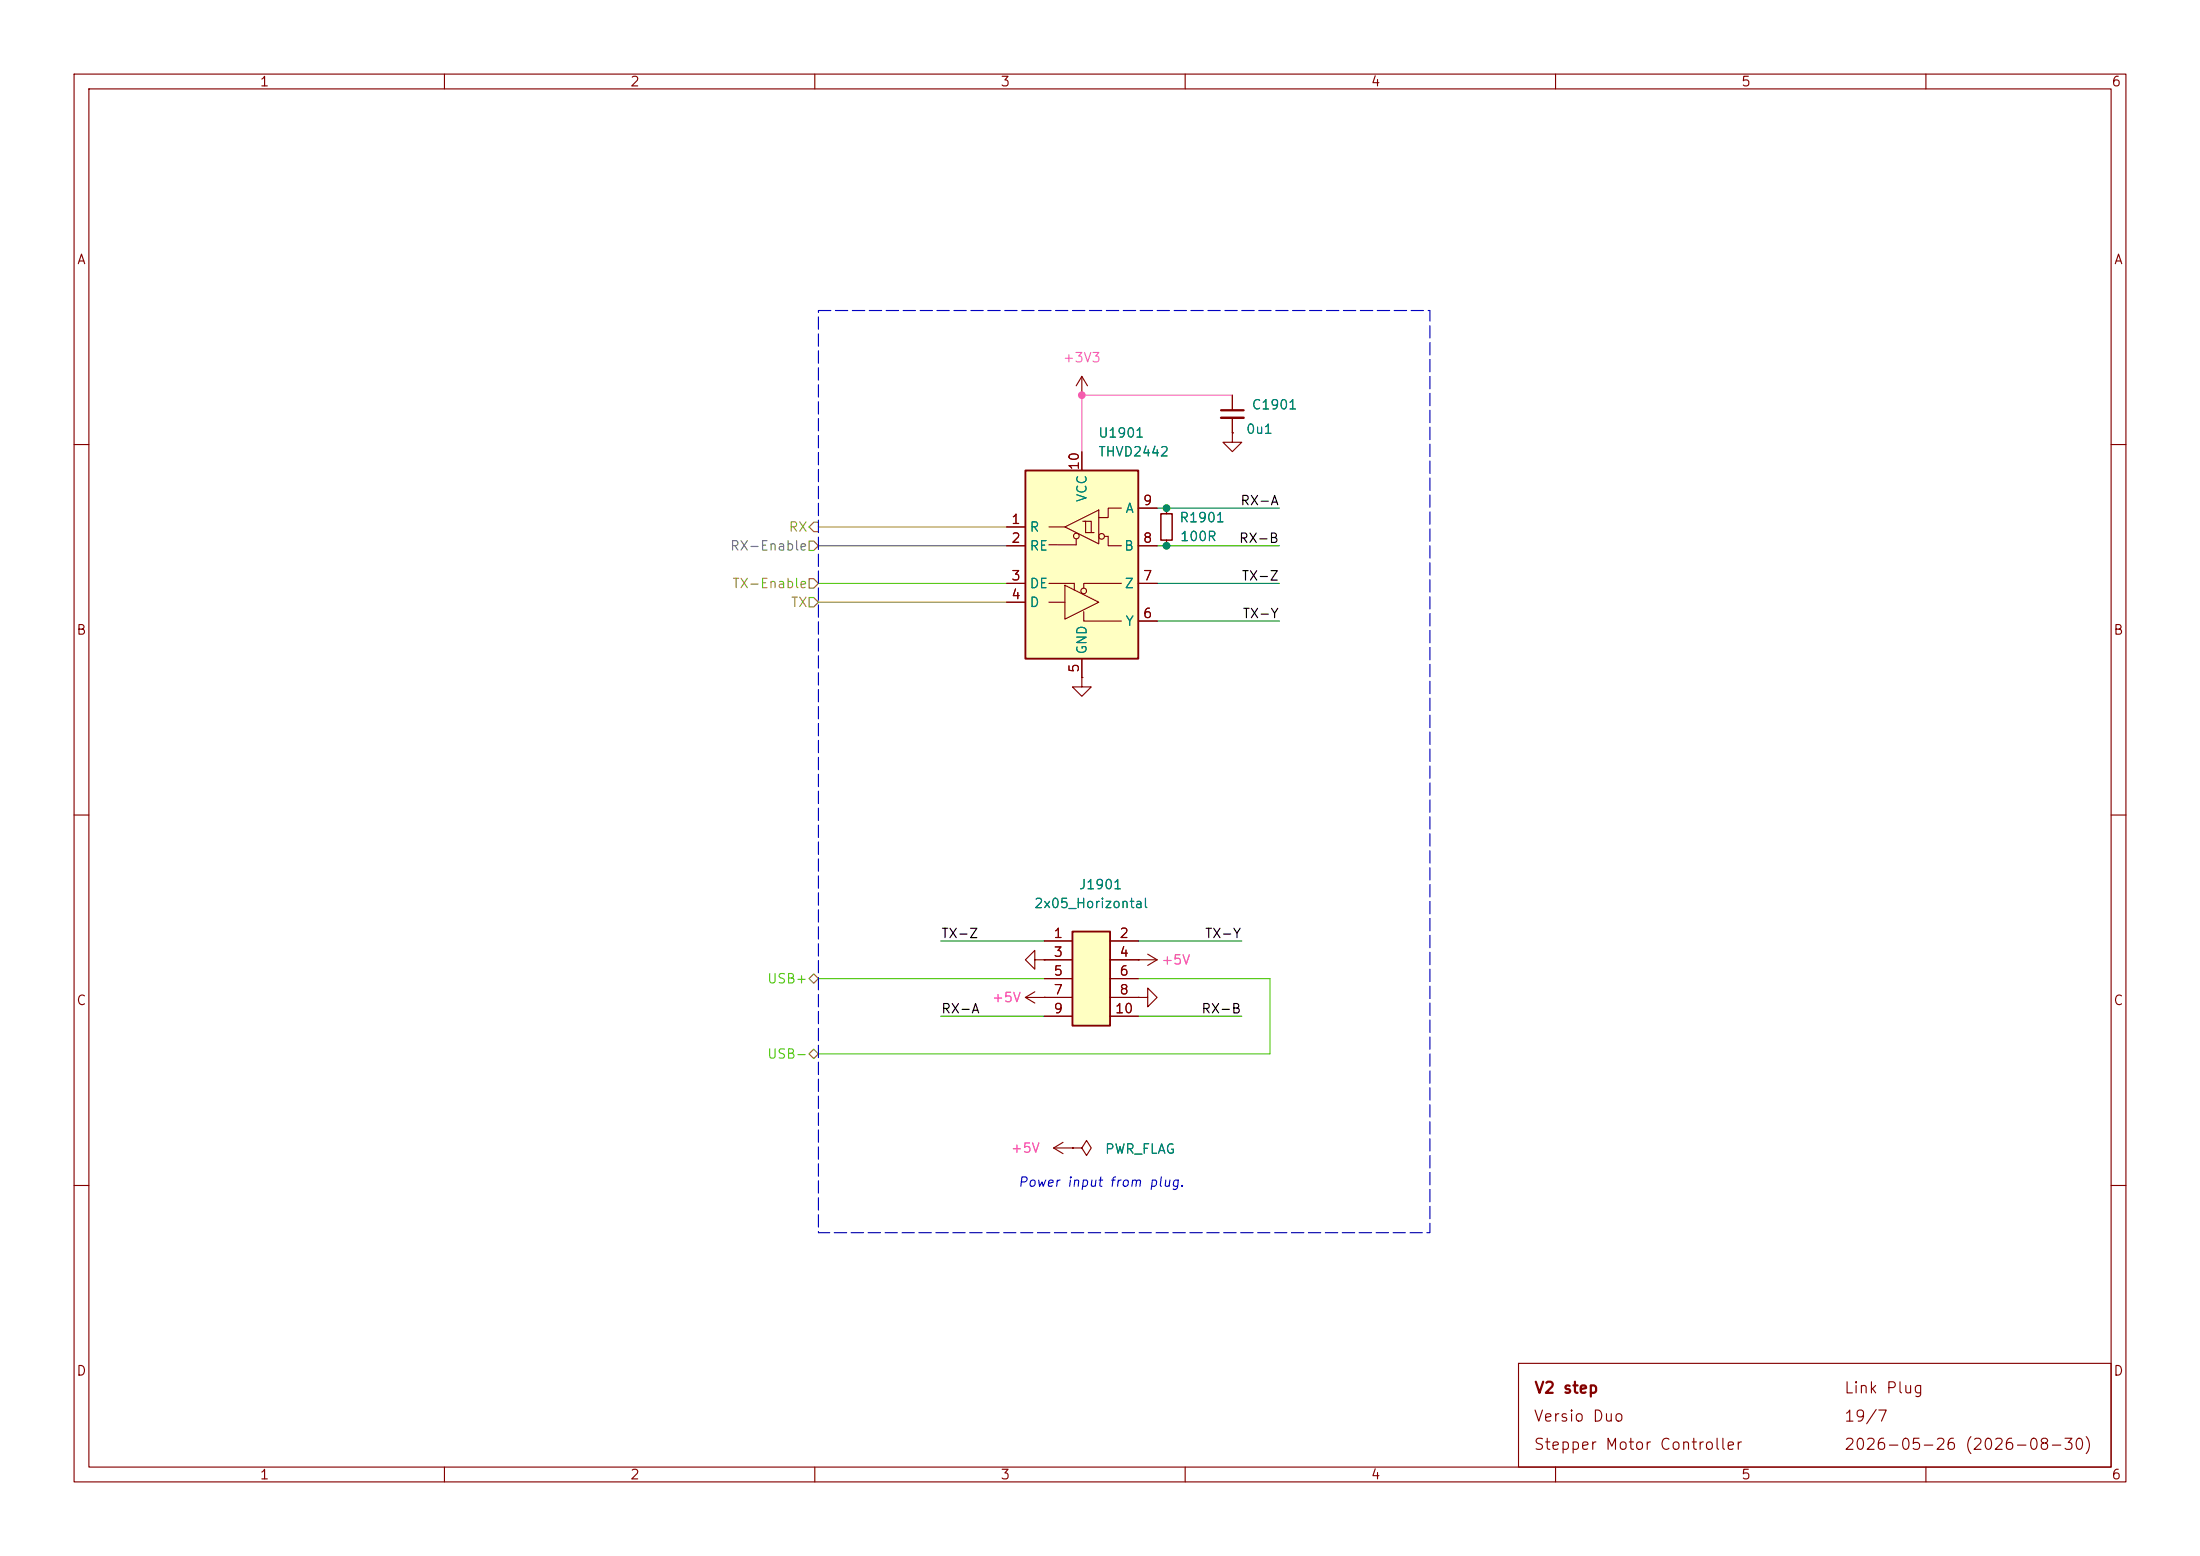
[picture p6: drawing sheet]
(kicad_sch
 (version 20260306)
 (generator "eeschema")
 (generator_version "10.0")
 (paper "A4")
 (title_block
  (title "V2 step")
  (date "2026-08-30")
  (rev "2026-05-26")
  (company "Versio Duo")
  (comment 1 "Stepper Motor Controller"))
 (lib_symbols
  (symbol "V2_Capacitor:1608_0u1"
   (pin_numbers (hide yes))
   (pin_names
    (offset 0.254) (hide yes)) (exclude_from_sim no) (in_bom yes) (on_board yes)
   (in_pos_files yes)
   (duplicate_pin_numbers_are_jumpers no)
   (property "Reference" "C" (at 2.54 1.27 0) (show_name no) (do_not_autoplace no) (effects (font (size 1.27 1.27)) (justify left)))
   (property "Value" "0u1" (at 2.54 -1.27 0) (show_name no) (do_not_autoplace no) (effects (font (size 1.27 1.27)) (justify left)))
   (property "Footprint" "V2_Capacitor_SMD:C_1608" (at 0 -17.78 0) (show_name no) (do_not_autoplace no) (hide yes) (effects (font (size 1.27 1.27))))
   (property "Datasheet" "" (at 0 0 0) (show_name no) (do_not_autoplace no) (hide yes) (effects (font (size 1.27 1.27))))
   (property "Description" "" (at 0 -13.462 0) (show_name no) (do_not_autoplace no) (hide yes) (effects (font (size 1.27 1.27))))
   (property "Mouser" "810-CGA3E2X7R1H104MA" (at 0 -20.32 0) (show_name yes) (do_not_autoplace no) (hide yes) (effects (font (size 1.27 1.27))))
   (property "Id" "Capacitor:${SYMBOL_NAME}" (at 0 -15.24 0) (show_name yes) (do_not_autoplace no) (hide yes) (effects (font (size 1.27 1.27))))
   (property "Manufacturer" "TDK" (at 0 -15.24 0) (show_name yes) (do_not_autoplace no) (hide yes) (effects (font (size 1.27 1.27))))
   (property "Product" "CGA3E2X7R1H104M080AA" (at 0 -17.78 0) (show_name yes) (do_not_autoplace no) (hide yes) (effects (font (size 1.27 1.27))))
   (property "Rating" "50V" (at 0 -22.86 0) (show_name yes) (do_not_autoplace no) (hide yes) (effects (font (size 1.27 1.27))))
   (symbol "1608_0u1_0_1"
    (polyline (pts (xy -1.524 0.508) (xy 1.524 0.508)) (stroke (width 0.3048) (type default)) (fill (type none)))
    (polyline (pts (xy -1.524 -0.508) (xy 1.524 -0.508)) (stroke (width 0.3302) (type default)) (fill (type none))))
   (symbol "1608_0u1_1_1"
    (pin passive line (at 0 2.54 270) (length 2.032) (name "" (effects (font (size 1.27 1.27)))) (number "1" (effects (font (size 1.27 1.27)))))
    (pin passive line (at 0 -2.54 90) (length 2.032) (name "" (effects (font (size 1.27 1.27)))) (number "2" (effects (font (size 1.27 1.27))))))
   (embedded_fonts no))
  (symbol "V2_Connector_Header_1.27mm:2x05_Horizontal"
   (pin_names (hide yes)) (exclude_from_sim no) (in_bom yes) (on_board yes)
   (in_pos_files yes)
   (duplicate_pin_numbers_are_jumpers no)
   (property "Reference" "J" (at 0 12.7 0) (show_name no) (do_not_autoplace no) (effects (font (size 1.27 1.27))))
   (property "Value" "2x05_Horizontal" (at 1.27 10.16 0) (show_name no) (do_not_autoplace no) (effects (font (size 1.27 1.27))))
   (property "Footprint" "V2_Connector_Header_1.27mm:PinHeader_2x05_P1.27mm_Horizontal" (at 0 -17.78 0) (show_name no) (do_not_autoplace no) (hide yes) (effects (font (size 1.27 1.27))))
   (property "Datasheet" "" (at -1.27 0 0) (show_name no) (do_not_autoplace no) (hide yes) (effects (font (size 1.27 1.27))))
   (property "Description" "Amphenol – Minitek127" (at 0 -20.32 0) (show_name no) (do_not_autoplace no) (hide yes) (effects (font (size 1.27 1.27))))
   (property "Mouser" "649-200211120001T4LF" (at 0 -27.94 0) (show_name yes) (do_not_autoplace no) (hide yes) (effects (font (size 1.27 1.27))))
   (property "Manufacturer" "Amphenol FCI" (at 0 -22.86 0) (show_name yes) (do_not_autoplace no) (hide yes) (effects (font (size 1.27 1.27))))
   (property "Product" "20021112-00010T4LF" (at 0 -25.4 0) (show_name yes) (do_not_autoplace no) (hide yes) (effects (font (size 1.27 1.27))))
   (property "Id" "Header:${SYMBOL_NAME}" (at 0 -15.24 0) (show_name yes) (do_not_autoplace no) (hide yes) (effects (font (size 1.27 1.27))))
   (property "Rating" "1A" (at 0 -30.48 0) (show_name yes) (do_not_autoplace no) (hide yes) (effects (font (size 1.27 1.27))))
   (symbol "2x05_Horizontal_1_1"
    (rectangle (start -2.54 6.35) (end 2.54 -6.35) (stroke (width 0.254) (type default)) (fill (type background)))
    (pin passive line (at -6.35 5.08 0) (length 3.81) (name "Pin_1" (effects (font (size 1.27 1.27)))) (number "1" (effects (font (size 1.27 1.27)))))
    (pin passive line (at 6.35 5.08 180) (length 3.81) (name "Pin_2" (effects (font (size 1.27 1.27)))) (number "2" (effects (font (size 1.27 1.27)))))
    (pin passive line (at -6.35 2.54 0) (length 3.81) (name "Pin_3" (effects (font (size 1.27 1.27)))) (number "3" (effects (font (size 1.27 1.27)))))
    (pin passive line (at 6.35 2.54 180) (length 3.81) (name "Pin_4" (effects (font (size 1.27 1.27)))) (number "4" (effects (font (size 1.27 1.27)))))
    (pin passive line (at -6.35 0 0) (length 3.81) (name "Pin_5" (effects (font (size 1.27 1.27)))) (number "5" (effects (font (size 1.27 1.27)))))
    (pin passive line (at 6.35 0 180) (length 3.81) (name "Pin_6" (effects (font (size 1.27 1.27)))) (number "6" (effects (font (size 1.27 1.27)))))
    (pin passive line (at -6.35 -2.54 0) (length 3.81) (name "Pin_7" (effects (font (size 1.27 1.27)))) (number "7" (effects (font (size 1.27 1.27)))))
    (pin passive line (at 6.35 -2.54 180) (length 3.81) (name "Pin_8" (effects (font (size 1.27 1.27)))) (number "8" (effects (font (size 1.27 1.27)))))
    (pin passive line (at -6.35 -5.08 0) (length 3.81) (name "Pin_9" (effects (font (size 1.27 1.27)))) (number "9" (effects (font (size 1.27 1.27)))))
    (pin passive line (at 6.35 -5.08 180) (length 3.81) (name "Pin_10" (effects (font (size 1.27 1.27)))) (number "10" (effects (font (size 1.27 1.27))))))
   (embedded_fonts no))
  (symbol "V2_Interface_RS485:THVD2442" (exclude_from_sim no) (in_bom yes) (on_board yes)
   (in_pos_files yes)
   (duplicate_pin_numbers_are_jumpers no)
   (property "Reference" "U" (at 2.54 17.78 0) (show_name no) (do_not_autoplace no) (effects (font (size 1.27 1.27)) (justify left)))
   (property "Value" "THVD2442" (at 2.54 15.24 0) (show_name no) (do_not_autoplace no) (effects (font (size 1.27 1.27)) (justify left)))
   (property "Footprint" "V2_Package_SON:VSON-10-4-1EP_3x3mm_P0.5mm_EP1.65x2.4mm_ThermalVias" (at 0 -43.18 0) (show_name no) (do_not_autoplace no) (hide yes) (effects (font (size 1.27 1.27))))
   (property "Datasheet" "" (at 0 -22.86 0) (show_name no) (do_not_autoplace no) (hide yes) (effects (font (size 1.27 1.27))))
   (property "Description" "" (at 0 0 0) (show_name no) (do_not_autoplace no) (hide yes) (effects (font (size 1.27 1.27))))
   (property "Mouser" "595-THVD2442DRCR" (at 0 -36.83 0) (show_name yes) (do_not_autoplace no) (hide yes) (effects (font (size 1.27 1.27))))
   (property "Product" "THVD2442DRCR " (at 0 -34.29 0) (show_name yes) (do_not_autoplace no) (hide yes) (effects (font (size 1.27 1.27))))
   (property "Manufacturer" "Texas Instruments" (at 0 -29.21 0) (show_name yes) (do_not_autoplace no) (hide yes) (effects (font (size 1.27 1.27))))
   (property "Id" "RS485:${SYMBOL_NAME}" (at 0 -31.75 0) (show_name yes) (do_not_autoplace no) (hide yes) (effects (font (size 1.27 1.27))))
   (property "Rating" "20Mbps" (at 1.27 -39.37 0) (show_name yes) (do_not_autoplace no) (hide yes) (effects (font (size 1.27 1.27))))
   (symbol "THVD2442_0_1"
    (rectangle (start -7.62 12.7) (end 7.62 -12.7) (stroke (width 0.254) (type default)) (fill (type background)))
    (polyline (pts (xy -4.445 -5.08) (xy -2.286 -5.08)) (stroke (width 0) (type default)) (fill (type none)))
    (polyline (pts (xy -2.286 5.08) (xy -4.4335 5.08)) (stroke (width 0) (type default)) (fill (type none)))
    (polyline (pts (xy -2.286 -2.794) (xy -2.286 -7.366) (xy 2.286 -5.08) (xy -2.286 -2.794)) (stroke (width 0) (type default)) (fill (type none)))
    (polyline (pts (xy -1.016 -3.429) (xy -1.016 -2.54) (xy -4.445 -2.54)) (stroke (width 0) (type default)) (fill (type none)))
    (polyline (pts (xy -0.762 3.429) (xy -0.762 2.667)) (stroke (width 0) (type default)) (fill (type none)))
    (polyline (pts (xy -0.762 2.667) (xy -4.4468 2.6741)) (stroke (width 0) (type default)) (fill (type none)))
    (circle (center -0.7445 3.8547) (radius 0.381) (stroke (width 0) (type default)) (fill (type none)))
    (circle (center 0.254 -3.556) (radius 0.381) (stroke (width 0) (type default)) (fill (type none)))
    (polyline (pts (xy 1.27 4.318) (xy 1.27 5.842) (xy 0.381 5.842)) (stroke (width 0) (type default)) (fill (type none)))
    (polyline (pts (xy 1.651 4.318) (xy 0.635 4.318) (xy 0.508 4.318) (xy 0.508 5.842) (xy 0.127 5.842)) (stroke (width 0) (type default)) (fill (type none)))
    (polyline (pts (xy 2.286 7.366) (xy 2.286 2.794) (xy -2.286 5.08) (xy 2.286 7.366)) (stroke (width 0) (type default)) (fill (type none)))
    (polyline (pts (xy 2.286 6.35) (xy 3.556 6.35) (xy 3.556 7.62) (xy 5.334 7.62)) (stroke (width 0) (type default)) (fill (type none)))
    (circle (center 2.667 3.81) (radius 0.381) (stroke (width 0) (type default)) (fill (type none)))
    (polyline (pts (xy 3.048 3.81) (xy 3.556 3.81) (xy 3.556 2.54) (xy 5.334 2.54)) (stroke (width 0) (type default)) (fill (type none)))
    (polyline (pts (xy 5.334 -2.54) (xy 0.254 -2.54) (xy 0.254 -3.175)) (stroke (width 0) (type default)) (fill (type none)))
    (polyline (pts (xy 5.334 -7.62) (xy 0.254 -7.62) (xy 0.254 -6.35)) (stroke (width 0) (type default)) (fill (type none))))
   (symbol "THVD2442_1_1"
    (pin output line (at -10.16 5.08 0) (length 2.54) (name "R" (effects (font (size 1.27 1.27)))) (number "1" (effects (font (size 1.27 1.27)))))
    (pin input line (at -10.16 2.54 0) (length 2.54) (name "RE" (effects (font (size 1.27 1.27)))) (number "2" (effects (font (size 1.27 1.27)))))
    (pin input line (at -10.16 -2.54 0) (length 2.54) (name "DE" (effects (font (size 1.27 1.27)))) (number "3" (effects (font (size 1.27 1.27)))))
    (pin input line (at -10.16 -5.08 0) (length 2.54) (name "D" (effects (font (size 1.27 1.27)))) (number "4" (effects (font (size 1.27 1.27)))))
    (pin power_in line (at 0 -15.24 90) (length 2.54) (name "GND" (effects (font (size 1.27 1.27)))) (number "5" (effects (font (size 1.27 1.27)))))
    (pin output line (at 10.16 -7.62 180) (length 2.54) (name "Y" (effects (font (size 1.27 1.27)))) (number "6" (effects (font (size 1.27 1.27)))))
    (pin output line (at 10.16 -2.54 180) (length 2.54) (name "Z" (effects (font (size 1.27 1.27)))) (number "7" (effects (font (size 1.27 1.27)))))
    (pin input line (at 10.16 2.54 180) (length 2.54) (name "B" (effects (font (size 1.27 1.27)))) (number "8" (effects (font (size 1.27 1.27)))))
    (pin input line (at 10.16 7.62 180) (length 2.54) (name "A" (effects (font (size 1.27 1.27)))) (number "9" (effects (font (size 1.27 1.27)))))
    (pin power_in line (at 0 15.24 270) (length 2.54) (name "VCC" (effects (font (size 1.27 1.27)))) (number "10" (effects (font (size 1.27 1.27)))))
    (pin passive line (at 0 -15.24 90) (length 2.54) (hide yes) (name "GND" (effects (font (size 1.27 1.27)))) (number "11" (effects (font (size 1.27 1.27))))))
   (embedded_fonts no))
  (symbol "V2_Resistor:1608_100R"
   (pin_numbers (hide yes))
   (pin_names
    (offset 0.254) (hide yes)) (exclude_from_sim no) (in_bom yes) (on_board yes)
   (in_pos_files yes)
   (duplicate_pin_numbers_are_jumpers no)
   (property "Reference" "R" (at 1.27 1.27 0) (show_name no) (do_not_autoplace no) (effects (font (size 1.27 1.27)) (justify left)))
   (property "Value" "100R" (at 1.27 -1.27 0) (show_name no) (do_not_autoplace no) (effects (font (size 1.27 1.27)) (justify left)))
   (property "Footprint" "V2_Resistor_SMD:R_1608" (at 0 -16.51 0) (show_name no) (do_not_autoplace no) (hide yes) (effects (font (size 1.27 1.27))))
   (property "Datasheet" "" (at 0 0 0) (show_name no) (do_not_autoplace no) (hide yes) (effects (font (size 1.27 1.27))))
   (property "Description" "" (at 0 -12.192 0) (show_name no) (do_not_autoplace no) (hide yes) (effects (font (size 1.27 1.27))))
   (property "Mouser" "71-CRCW0603100RFKEAH" (at 0 -25.4 0) (show_name yes) (do_not_autoplace no) (hide yes) (effects (font (size 1.27 1.27))))
   (property "Id" "Resistor:${SYMBOL_NAME}" (at 0 -13.97 0) (show_name yes) (do_not_autoplace no) (hide yes) (effects (font (size 1.27 1.27))))
   (property "Rating" "330mW" (at 0 -22.86 0) (show_name yes) (do_not_autoplace no) (hide yes) (effects (font (size 1.27 1.27))))
   (property "Manufacturer" "Vishay" (at 0 -17.78 0) (show_name yes) (do_not_autoplace no) (hide yes) (effects (font (size 1.27 1.27))))
   (property "Product" "CRCW0603100RFKEAHP" (at 0 -20.32 0) (show_name yes) (do_not_autoplace no) (hide yes) (effects (font (size 1.27 1.27))))
   (symbol "1608_100R_0_1"
    (rectangle (start -0.762 1.778) (end 0.762 -1.778) (stroke (width 0.2032) (type default)) (fill (type none))))
   (symbol "1608_100R_1_1"
    (pin passive line (at 0 2.54 270) (length 0.762) (name "" (effects (font (size 1.27 1.27)))) (number "1" (effects (font (size 1.27 1.27)))))
    (pin passive line (at 0 -2.54 90) (length 0.762) (name "" (effects (font (size 1.27 1.27)))) (number "2" (effects (font (size 1.27 1.27))))))
   (embedded_fonts no))
  (symbol "V2_power:+3V3"
   (power global)
   (pin_numbers (hide yes))
   (pin_names
    (offset 0) (hide yes)) (exclude_from_sim no) (in_bom yes) (on_board yes)
   (in_pos_files yes)
   (duplicate_pin_numbers_are_jumpers no)
   (property "Reference" "#PWR" (at 0 -12.7 0) (show_name no) (do_not_autoplace no) (hide yes) (effects (font (size 1.27 1.27))))
   (property "Value" "+3V3" (at 0 5.08 0) (show_name no) (do_not_autoplace no) (effects (font (size 1.27 1.27) (color 255 92 187 1))))
   (property "Footprint" "" (at 0 0 0) (show_name no) (do_not_autoplace no) (hide yes) (effects (font (size 1.27 1.27))))
   (property "Datasheet" "" (at 0 0 0) (show_name no) (do_not_autoplace no) (hide yes) (effects (font (size 1.27 1.27))))
   (property "Description" "" (at 0 -14.986 0) (show_name no) (do_not_autoplace no) (hide yes) (effects (font (size 1.27 1.27))))
   (symbol "+3V3_0_1"
    (polyline (pts (xy -0.762 1.27) (xy 0 2.54)) (stroke (width 0) (type default)) (fill (type none)))
    (polyline (pts (xy 0 2.54) (xy 0.762 1.27)) (stroke (width 0) (type default)) (fill (type none)))
    (polyline (pts (xy 0 0) (xy 0 2.54)) (stroke (width 0) (type default)) (fill (type none))))
   (symbol "+3V3_1_1"
    (pin power_in line (at 0 0 90) (length 0) (name "" (effects (font (size 1.27 1.27)))) (number "1" (effects (font (size 1.27 1.27))))))
   (embedded_fonts no))
  (symbol "V2_power:+5V"
   (power global)
   (pin_numbers (hide yes))
   (pin_names
    (offset 0) (hide yes)) (exclude_from_sim no) (in_bom yes) (on_board yes)
   (in_pos_files yes)
   (duplicate_pin_numbers_are_jumpers no)
   (property "Reference" "#PWR" (at 0 -11.43 0) (show_name no) (do_not_autoplace no) (hide yes) (effects (font (size 1.27 1.27))))
   (property "Value" "+5V" (at 0 5.08 0) (show_name no) (do_not_autoplace no) (effects (font (size 1.27 1.27) (color 255 92 187 1))))
   (property "Footprint" "" (at 0 0 0) (show_name no) (do_not_autoplace no) (hide yes) (effects (font (size 1.27 1.27))))
   (property "Datasheet" "" (at 0 0 0) (show_name no) (do_not_autoplace no) (hide yes) (effects (font (size 1.27 1.27))))
   (property "Description" "" (at 0 -14.478 0) (show_name no) (do_not_autoplace no) (hide yes) (effects (font (size 1.27 1.27))))
   (symbol "+5V_0_1"
    (polyline (pts (xy -0.762 1.27) (xy 0 2.54)) (stroke (width 0) (type default)) (fill (type none)))
    (polyline (pts (xy 0 2.54) (xy 0.762 1.27)) (stroke (width 0) (type default)) (fill (type none)))
    (polyline (pts (xy 0 0) (xy 0 2.54)) (stroke (width 0) (type default)) (fill (type none))))
   (symbol "+5V_1_1"
    (pin power_in line (at 0 0 90) (length 0) (name "" (effects (font (size 1.27 1.27)))) (number "1" (effects (font (size 1.27 1.27))))))
   (embedded_fonts no))
  (symbol "V2_power:GND"
   (power global)
   (pin_numbers (hide yes))
   (pin_names
    (offset 0) (hide yes)) (exclude_from_sim no) (in_bom yes) (on_board yes)
   (in_pos_files yes)
   (duplicate_pin_numbers_are_jumpers no)
   (property "Reference" "#PWR" (at 0 -7.62 0) (show_name no) (do_not_autoplace no) (hide yes) (effects (font (size 1.27 1.27))))
   (property "Value" "GND" (at 0 -5.08 0) (show_name no) (do_not_autoplace no) (hide yes) (effects (font (size 1.27 1.27))))
   (property "Footprint" "" (at 0 0 0) (show_name no) (do_not_autoplace no) (hide yes) (effects (font (size 1.27 1.27))))
   (property "Datasheet" "" (at 0 0 0) (show_name no) (do_not_autoplace no) (hide yes) (effects (font (size 1.27 1.27))))
   (property "Description" "" (at 0 -12.7 0) (show_name no) (do_not_autoplace no) (hide yes) (effects (font (size 1.27 1.27))))
   (symbol "GND_0_1"
    (polyline (pts (xy 0 0) (xy 0 -1.27) (xy 1.27 -1.27) (xy 0 -2.54) (xy -1.27 -1.27) (xy 0 -1.27)) (stroke (width 0) (type default)) (fill (type none))))
   (symbol "GND_1_1"
    (pin power_in line (at 0 0 270) (length 0) (name "" (effects (font (size 1.27 1.27)))) (number "1" (effects (font (size 1.27 1.27))))))
   (embedded_fonts no))
  (symbol "V2_power:PWR_FLAG"
   (power global)
   (pin_numbers (hide yes))
   (pin_names
    (offset 0) (hide yes)) (exclude_from_sim no) (in_bom yes) (on_board yes)
   (in_pos_files yes)
   (duplicate_pin_numbers_are_jumpers no)
   (property "Reference" "#FLG" (at 0 -7.62 0) (show_name no) (do_not_autoplace no) (hide yes) (effects (font (size 1.27 1.27))))
   (property "Value" "PWR_FLAG" (at -8.89 0 0) (show_name no) (do_not_autoplace no) (effects (font (size 1.27 1.27))))
   (property "Footprint" "" (at 0 0 0) (show_name no) (do_not_autoplace no) (hide yes) (effects (font (size 1.27 1.27))))
   (property "Datasheet" "" (at 0 0 0) (show_name no) (do_not_autoplace no) (hide yes) (effects (font (size 1.27 1.27))))
   (property "Description" "Special symbol for telling ERC where power comes from" (at 0 -10.922 0) (show_name no) (do_not_autoplace no) (hide yes) (effects (font (size 1.27 1.27))))
   (symbol "PWR_FLAG_0_0"
    (pin power_out line (at 0 0 180) (length 0) (name "" (effects (font (size 1.27 1.27)))) (number "1" (effects (font (size 1.27 1.27))))))
   (symbol "PWR_FLAG_0_1"
    (polyline (pts (xy 0 0) (xy -1.27 0) (xy -1.905 -1.016) (xy -2.54 0) (xy -1.905 1.016) (xy -1.27 0)) (stroke (width 0) (type default)) (fill (type none))))
   (embedded_fonts no)))
 (rectangle
  (start 110.49 41.91)
  (end 193.04 166.37)
  (stroke (width 0) (type dash))
  (fill (type none)))
 (text "Power input from plug."
  (exclude_from_sim no)
  (at 137.414 160.528 0)
  (effects (font (size 1.27 1.27)
    (italic yes)) (justify left bottom)))
 (junction
  (at 146.05 53.34)
  (diameter 0)
  (color 0 0 0 0))
 (junction
  (at 157.48 68.58)
  (diameter 0)
  (color 0 0 0 0))
 (junction
  (at 157.48 73.66)
  (diameter 0)
  (color 0 0 0 0))
 (wire
  (pts (xy 171.45 142.24) (xy 110.49 142.24))
  (stroke (width 0) (type default)))
 (wire
  (pts (xy 156.21 78.74) (xy 172.72 78.74))
  (stroke (width 0) (type default)))
 (wire
  (pts (xy 156.21 83.82) (xy 172.72 83.82))
  (stroke (width 0) (type default)))
 (wire
  (pts (xy 110.49 132.08) (xy 140.97 132.08))
  (stroke (width 0) (type default)))
 (wire
  (pts (xy 156.21 73.66) (xy 157.48 73.66))
  (stroke (width 0) (type default)))
 (wire
  (pts (xy 140.97 127) (xy 127 127))
  (stroke (width 0) (type default)))
 (wire
  (pts (xy 156.21 68.58) (xy 157.48 68.58))
  (stroke (width 0) (type default)))
 (wire
  (pts (xy 146.05 53.34) (xy 146.05 60.96))
  (stroke (width 0) (type default)))
 (wire
  (pts (xy 140.97 137.16) (xy 127 137.16))
  (stroke (width 0) (type default)))
 (wire
  (pts (xy 157.48 68.58) (xy 172.72 68.58))
  (stroke (width 0) (type default)))
 (wire
  (pts (xy 153.67 132.08) (xy 171.45 132.08))
  (stroke (width 0) (type default)))
 (wire
  (pts (xy 110.49 81.28) (xy 135.89 81.28))
  (stroke (width 0) (type default)))
 (wire
  (pts (xy 153.67 137.16) (xy 167.64 137.16))
  (stroke (width 0) (type default)))
 (wire
  (pts (xy 146.05 53.34) (xy 166.37 53.34))
  (stroke (width 0) (type default)))
 (wire
  (pts (xy 110.49 78.74) (xy 135.89 78.74))
  (stroke (width 0) (type default)))
 (wire
  (pts (xy 110.49 73.66) (xy 135.89 73.66))
  (stroke (width 0) (type default)))
 (wire
  (pts (xy 157.48 73.66) (xy 172.72 73.66))
  (stroke (width 0) (type default)))
 (wire
  (pts (xy 153.67 127) (xy 167.64 127))
  (stroke (width 0) (type default)))
 (wire
  (pts (xy 171.45 132.08) (xy 171.45 142.24))
  (stroke (width 0) (type default)))
 (wire
  (pts (xy 110.49 71.12) (xy 135.89 71.12))
  (stroke (width 0) (type default)))
 (label "RX-B"
  (at 172.72 73.66 180)
  (effects (font (size 1.27 1.27)) (justify right bottom)))
 (label "RX-A"
  (at 172.72 68.58 180)
  (effects (font (size 1.27 1.27)) (justify right bottom)))
 (label "TX-Y"
  (at 167.64 127 180)
  (effects (font (size 1.27 1.27)) (justify right bottom)))
 (label "TX-Z"
  (at 127 127 0)
  (effects (font (size 1.27 1.27)) (justify left bottom)))
 (label "TX-Z"
  (at 172.72 78.74 180)
  (effects (font (size 1.27 1.27)) (justify right bottom)))
 (label "RX-B"
  (at 167.64 137.16 180)
  (effects (font (size 1.27 1.27)) (justify right bottom)))
 (label "TX-Y"
  (at 172.72 83.82 180)
  (effects (font (size 1.27 1.27)) (justify right bottom)))
 (label "RX-A"
  (at 127 137.16 0)
  (effects (font (size 1.27 1.27)) (justify left bottom)))
 (hierarchical_label "USB+"
  (shape bidirectional)
  (at 110.49 132.08 180)
  (effects (font (size 1.27 1.27)) (justify right)))
 (hierarchical_label "TX-Enable"
  (shape input)
  (at 110.49 78.74 180)
  (effects (font (size 1.27 1.27)) (justify right)))
 (hierarchical_label "USB-"
  (shape bidirectional)
  (at 110.49 142.24 180)
  (effects (font (size 1.27 1.27)) (justify right)))
 (hierarchical_label "RX"
  (shape output)
  (at 110.49 71.12 180)
  (effects (font (size 1.27 1.27)) (justify right)))
 (hierarchical_label "TX"
  (shape input)
  (at 110.49 81.28 180)
  (effects (font (size 1.27 1.27)) (justify right)))
 (hierarchical_label "RX-Enable"
  (shape input)
  (at 110.49 73.66 180)
  (effects (font (size 1.27 1.27)) (justify right)))
 (symbol
  (lib_id "V2_power:GND")
  (at 166.37 58.42 0)
  (unit 1)
  (body_style 1)
  (exclude_from_sim no)
  (in_bom yes)
  (on_board yes)
  (in_pos_files yes)
  (dnp no)
  (property "Reference" "#PWR01908" (at 166.37 64.77 0) (hide yes) (show_name no) (do_not_autoplace no) (effects (font (size 1.27 1.27))))
  (property "Value" "GND" (at 166.37 63.5 0) (hide yes) (show_name no) (do_not_autoplace no) (effects (font (size 1.27 1.27))))
  (property "Footprint" "" (at 166.37 58.42 0) (hide yes) (show_name no) (do_not_autoplace no) (effects (font (size 1.27 1.27))))
  (property "Datasheet" "" (at 166.37 58.42 0) (hide yes) (show_name no) (do_not_autoplace no) (effects (font (size 1.27 1.27))))
  (property "Description" "" (at 166.37 58.42 0) (hide yes) (show_name no) (do_not_autoplace no) (effects (font (size 1.27 1.27))))
  (pin "1"))
 (symbol
  (lib_id "V2_power:PWR_FLAG")
  (at 144.78 154.94 180)
  (unit 1)
  (body_style 1)
  (exclude_from_sim no)
  (in_bom yes)
  (on_board yes)
  (in_pos_files yes)
  (dnp no)
  (property "Reference" "#FLG01901" (at 144.78 156.845 0) (hide yes) (show_name no) (do_not_autoplace no) (effects (font (size 1.27 1.27))))
  (property "Value" "PWR_FLAG" (at 153.924 155.067 0) (show_name no) (do_not_autoplace no) (effects (font (size 1.27 1.27))))
  (property "Footprint" "" (at 144.78 154.94 0) (hide yes) (show_name no) (do_not_autoplace no) (effects (font (size 1.27 1.27))))
  (property "Datasheet" "" (at 144.78 154.94 0) (hide yes) (show_name no) (do_not_autoplace no) (effects (font (size 1.27 1.27))))
  (property "Description" "Special symbol for telling ERC where power comes from" (at 144.78 154.94 0) (hide yes) (show_name no) (do_not_autoplace no) (effects (font (size 1.27 1.27))))
  (pin "1"))
 (symbol
  (lib_id "V2_Interface_RS485:THVD2442")
  (at 146.05 76.2 0)
  (unit 1)
  (body_style 1)
  (exclude_from_sim no)
  (in_bom yes)
  (on_board yes)
  (in_pos_files yes)
  (dnp no)
  (fields_autoplaced yes)
  (property "Reference" "U1901" (at 148.1933 58.42 0) (show_name no) (do_not_autoplace no) (effects (font (size 1.27 1.27)) (justify left)))
  (property "Value" "THVD2442" (at 148.1933 60.96 0) (show_name no) (do_not_autoplace no) (effects (font (size 1.27 1.27)) (justify left)))
  (property "Footprint" "V2_Package_SON:VSON-10-4-1EP_3x3mm_P0.5mm_EP1.65x2.4mm_ThermalVias" (at 146.05 119.38 0) (hide yes) (show_name no) (do_not_autoplace no) (effects (font (size 1.27 1.27))))
  (property "Datasheet" "" (at 146.05 99.06 0) (hide yes) (show_name no) (do_not_autoplace no) (effects (font (size 1.27 1.27))))
  (property "Description" "" (at 146.05 76.2 0) (hide yes) (show_name no) (do_not_autoplace no) (effects (font (size 1.27 1.27))))
  (property "Mouser" "595-THVD2442DRCR" (at 146.05 76.2 0) (hide yes) (show_name no) (do_not_autoplace no) (effects (font (size 1.27 1.27))))
  (property "Product" "THVD2442DRCR " (at 146.05 109.22 0) (hide yes) (show_name no) (do_not_autoplace no) (effects (font (size 1.27 1.27))))
  (property "Manufacturer" "Texas Instruments" (at 146.05 106.68 0) (hide yes) (show_name no) (do_not_autoplace no) (effects (font (size 1.27 1.27))))
  (property "Id" "RS485:${SYMBOL_NAME}" (at 146.05 107.95 0) (hide yes) (show_name no) (do_not_autoplace no) (effects (font (size 1.27 1.27))))
  (property "Rating" "20Mbps" (at 147.32 115.57 0) (hide yes) (show_name no) (do_not_autoplace no) (effects (font (size 1.27 1.27))))
  (pin "1")
  (pin "10")
  (pin "11")
  (pin "2")
  (pin "3")
  (pin "4")
  (pin "5")
  (pin "6")
  (pin "7")
  (pin "8")
  (pin "9"))
 (symbol
  (lib_id "V2_Resistor:1608_100R")
  (at 157.48 71.12 0)
  (unit 1)
  (body_style 1)
  (exclude_from_sim no)
  (in_bom yes)
  (on_board yes)
  (in_pos_files yes)
  (dnp no)
  (property "Reference" "R1901" (at 162.306 69.85 0) (show_name no) (do_not_autoplace no) (effects (font (size 1.27 1.27))))
  (property "Value" "100R" (at 161.798 72.39 0) (show_name no) (do_not_autoplace no) (effects (font (size 1.27 1.27))))
  (property "Footprint" "V2_Resistor_SMD:R_1608" (at 157.48 86.868 0) (hide yes) (show_name no) (do_not_autoplace no) (effects (font (size 1.27 1.27))))
  (property "Datasheet" "" (at 157.48 71.12 0) (hide yes) (show_name no) (do_not_autoplace no) (effects (font (size 1.27 1.27))))
  (property "Description" "" (at 157.48 83.312 0) (hide yes) (show_name no) (do_not_autoplace no) (effects (font (size 1.27 1.27))))
  (property "Mouser" "71-CRCW0603100RFKEAH" (at 157.48 86.614 0) (hide yes) (show_name no) (do_not_autoplace no) (effects (font (size 1.27 1.27))))
  (property "Rating" "330mW" (at 157.48 93.98 0) (hide yes) (show_name no) (do_not_autoplace no) (effects (font (size 1.27 1.27))))
  (property "Manufacturer" "Vishay" (at 157.48 88.9 0) (hide yes) (show_name no) (do_not_autoplace no) (effects (font (size 1.27 1.27))))
  (property "Product" "CRCW0603100RFKEAHP" (at 157.48 91.44 0) (hide yes) (show_name no) (do_not_autoplace no) (effects (font (size 1.27 1.27))))
  (property "Id" "Resistor:${SYMBOL_NAME}" (at 157.48 85.09 0) (hide yes) (show_name no) (do_not_autoplace no) (effects (font (size 1.27 1.27))))
  (pin "1")
  (pin "2"))
 (symbol
  (lib_id "V2_Connector_Header_1.27mm:2x05_Horizontal")
  (at 147.32 132.08 0)
  (unit 1)
  (body_style 1)
  (exclude_from_sim no)
  (in_bom yes)
  (on_board yes)
  (in_pos_files yes)
  (dnp no)
  (property "Reference" "J1901" (at 148.59 119.38 0) (show_name no) (do_not_autoplace no) (effects (font (size 1.27 1.27))))
  (property "Value" "2x05_Horizontal" (at 147.32 121.92 0) (show_name no) (do_not_autoplace no) (effects (font (size 1.27 1.27))))
  (property "Footprint" "V2_Connector_Header_1.27mm:PinHeader_2x05_P1.27mm_Horizontal" (at 147.32 144.78 0) (hide yes) (show_name no) (do_not_autoplace no) (effects (font (size 1.27 1.27))))
  (property "Datasheet" "" (at 146.05 132.08 0) (hide yes) (show_name no) (do_not_autoplace no) (effects (font (size 1.27 1.27))))
  (property "Description" "Amphenol – Minitek127" (at 147.32 132.08 0) (hide yes) (show_name no) (do_not_autoplace no) (effects (font (size 1.27 1.27))))
  (property "Mouser" "649-200211120001T4LF" (at 147.32 152.654 0) (hide yes) (show_name no) (do_not_autoplace no) (effects (font (size 1.27 1.27))))
  (property "Manufacturer" "Amphenol FCI" (at 147.32 149.86 0) (hide yes) (show_name no) (do_not_autoplace no) (effects (font (size 1.27 1.27))))
  (property "Product" "20021112-00010T4LF" (at 147.32 152.4 0) (hide yes) (show_name no) (do_not_autoplace no) (effects (font (size 1.27 1.27))))
  (property "Id" "Header:${SYMBOL_NAME}" (at 147.32 147.32 0) (hide yes) (show_name no) (do_not_autoplace no) (effects (font (size 1.27 1.27))))
  (property "Rating" "1A" (at 147.32 162.56 0) (hide yes) (show_name no) (do_not_autoplace no) (effects (font (size 1.27 1.27))))
  (pin "1")
  (pin "10")
  (pin "2")
  (pin "3")
  (pin "4")
  (pin "5")
  (pin "6")
  (pin "7")
  (pin "8")
  (pin "9"))
 (symbol
  (lib_id "V2_power:+5V")
  (at 144.78 154.94 90)
  (unit 1)
  (body_style 1)
  (exclude_from_sim no)
  (in_bom yes)
  (on_board yes)
  (in_pos_files yes)
  (dnp no)
  (property "Reference" "#PWR01903" (at 148.59 154.94 0) (hide yes) (show_name no) (do_not_autoplace no) (effects (font (size 1.27 1.27))))
  (property "Value" "+5V" (at 138.43 154.94 90) (show_name no) (do_not_autoplace no) (effects (font (size 1.27 1.27) (color 255 92 187 1))))
  (property "Footprint" "" (at 144.78 154.94 0) (hide yes) (show_name no) (do_not_autoplace no) (effects (font (size 1.27 1.27))))
  (property "Datasheet" "" (at 144.78 154.94 0) (hide yes) (show_name no) (do_not_autoplace no) (effects (font (size 1.27 1.27))))
  (property "Description" "" (at 144.78 154.94 0) (hide yes) (show_name no) (do_not_autoplace no) (effects (font (size 1.27 1.27))))
  (pin "1"))
 (symbol
  (lib_id "V2_power:GND")
  (at 140.97 129.54 270)
  (unit 1)
  (body_style 1)
  (exclude_from_sim no)
  (in_bom yes)
  (on_board yes)
  (in_pos_files yes)
  (dnp no)
  (property "Reference" "#PWR01901" (at 134.62 129.54 0) (hide yes) (show_name no) (do_not_autoplace no) (effects (font (size 1.27 1.27))))
  (property "Value" "GND" (at 135.89 129.5399 90) (hide yes) (show_name no) (do_not_autoplace no) (effects (font (size 1.27 1.27))))
  (property "Footprint" "" (at 140.97 129.54 0) (hide yes) (show_name no) (do_not_autoplace no) (effects (font (size 1.27 1.27))))
  (property "Datasheet" "" (at 140.97 129.54 0) (hide yes) (show_name no) (do_not_autoplace no) (effects (font (size 1.27 1.27))))
  (property "Description" "" (at 140.97 129.54 0) (hide yes) (show_name no) (do_not_autoplace no) (effects (font (size 1.27 1.27))))
  (pin "1"))
 (symbol
  (lib_id "V2_power:+5V")
  (at 140.97 134.62 90)
  (unit 1)
  (body_style 1)
  (exclude_from_sim no)
  (in_bom yes)
  (on_board yes)
  (in_pos_files yes)
  (dnp no)
  (property "Reference" "#PWR01902" (at 144.78 134.62 0) (hide yes) (show_name no) (do_not_autoplace no) (effects (font (size 1.27 1.27))))
  (property "Value" "+5V" (at 135.89 134.62 90) (show_name no) (do_not_autoplace no) (effects (font (size 1.27 1.27) (color 255 92 187 1))))
  (property "Footprint" "" (at 140.97 134.62 0) (hide yes) (show_name no) (do_not_autoplace no) (effects (font (size 1.27 1.27))))
  (property "Datasheet" "" (at 140.97 134.62 0) (hide yes) (show_name no) (do_not_autoplace no) (effects (font (size 1.27 1.27))))
  (property "Description" "" (at 140.97 134.62 0) (hide yes) (show_name no) (do_not_autoplace no) (effects (font (size 1.27 1.27))))
  (pin "1"))
 (symbol
  (lib_id "V2_power:GND")
  (at 146.05 91.44 0)
  (unit 1)
  (body_style 1)
  (exclude_from_sim no)
  (in_bom yes)
  (on_board yes)
  (in_pos_files yes)
  (dnp no)
  (property "Reference" "#PWR01905" (at 146.05 97.79 0) (hide yes) (show_name no) (do_not_autoplace no) (effects (font (size 1.27 1.27))))
  (property "Value" "GND" (at 146.05 96.52 0) (hide yes) (show_name no) (do_not_autoplace no) (effects (font (size 1.27 1.27))))
  (property "Footprint" "" (at 146.05 91.44 0) (hide yes) (show_name no) (do_not_autoplace no) (effects (font (size 1.27 1.27))))
  (property "Datasheet" "" (at 146.05 91.44 0) (hide yes) (show_name no) (do_not_autoplace no) (effects (font (size 1.27 1.27))))
  (property "Description" "" (at 146.05 91.44 0) (hide yes) (show_name no) (do_not_autoplace no) (effects (font (size 1.27 1.27))))
  (pin "1"))
 (symbol
  (lib_id "V2_power:+5V")
  (at 153.67 129.54 270)
  (unit 1)
  (body_style 1)
  (exclude_from_sim no)
  (in_bom yes)
  (on_board yes)
  (in_pos_files yes)
  (dnp no)
  (property "Reference" "#PWR01906" (at 149.86 129.54 0) (hide yes) (show_name no) (do_not_autoplace no) (effects (font (size 1.27 1.27))))
  (property "Value" "+5V" (at 158.75 129.54 90) (show_name no) (do_not_autoplace no) (effects (font (size 1.27 1.27) (color 255 92 187 1))))
  (property "Footprint" "" (at 153.67 129.54 0) (hide yes) (show_name no) (do_not_autoplace no) (effects (font (size 1.27 1.27))))
  (property "Datasheet" "" (at 153.67 129.54 0) (hide yes) (show_name no) (do_not_autoplace no) (effects (font (size 1.27 1.27))))
  (property "Description" "" (at 153.67 129.54 0) (hide yes) (show_name no) (do_not_autoplace no) (effects (font (size 1.27 1.27))))
  (pin "1"))
 (symbol
  (lib_id "V2_power:+3V3")
  (at 146.05 53.34 0)
  (unit 1)
  (body_style 1)
  (exclude_from_sim no)
  (in_bom yes)
  (on_board yes)
  (in_pos_files yes)
  (dnp no)
  (property "Reference" "#PWR01904" (at 146.05 57.15 0) (hide yes) (show_name no) (do_not_autoplace no) (effects (font (size 1.27 1.27))))
  (property "Value" "+3V3" (at 146.05 48.26 0) (show_name no) (do_not_autoplace no) (effects (font (size 1.27 1.27) (color 255 92 187 1))))
  (property "Footprint" "" (at 146.05 53.34 0) (hide yes) (show_name no) (do_not_autoplace no) (effects (font (size 1.27 1.27))))
  (property "Datasheet" "" (at 146.05 53.34 0) (hide yes) (show_name no) (do_not_autoplace no) (effects (font (size 1.27 1.27))))
  (property "Description" "" (at 146.05 53.34 0) (hide yes) (show_name no) (do_not_autoplace no) (effects (font (size 1.27 1.27))))
  (pin "1"))
 (symbol
  (lib_id "V2_power:GND")
  (at 153.67 134.62 90)
  (unit 1)
  (body_style 1)
  (exclude_from_sim no)
  (in_bom yes)
  (on_board yes)
  (in_pos_files yes)
  (dnp no)
  (property "Reference" "#PWR01907" (at 160.02 134.62 0) (hide yes) (show_name no) (do_not_autoplace no) (effects (font (size 1.27 1.27))))
  (property "Value" "GND" (at 158.75 134.62 90) (hide yes) (show_name no) (do_not_autoplace no) (effects (font (size 1.27 1.27))))
  (property "Footprint" "" (at 153.67 134.62 0) (hide yes) (show_name no) (do_not_autoplace no) (effects (font (size 1.27 1.27))))
  (property "Datasheet" "" (at 153.67 134.62 0) (hide yes) (show_name no) (do_not_autoplace no) (effects (font (size 1.27 1.27))))
  (property "Description" "" (at 153.67 134.62 0) (hide yes) (show_name no) (do_not_autoplace no) (effects (font (size 1.27 1.27))))
  (pin "1"))
 (symbol
  (lib_id "V2_Capacitor:1608_0u1")
  (at 166.37 55.88 0)
  (unit 1)
  (body_style 1)
  (exclude_from_sim no)
  (in_bom yes)
  (on_board yes)
  (in_pos_files yes)
  (dnp no)
  (property "Reference" "C1901" (at 168.91 54.6162 0) (show_name no) (do_not_autoplace no) (effects (font (size 1.27 1.27)) (justify left)))
  (property "Value" "0u1" (at 168.148 57.912 0) (show_name no) (do_not_autoplace no) (effects (font (size 1.27 1.27)) (justify left)))
  (property "Footprint" "V2_Capacitor_SMD:C_1608" (at 166.37 72.898 0) (hide yes) (show_name no) (do_not_autoplace no) (effects (font (size 1.27 1.27))))
  (property "Datasheet" "" (at 166.37 55.88 0) (hide yes) (show_name no) (do_not_autoplace no) (effects (font (size 1.27 1.27))))
  (property "Description" "" (at 166.37 69.342 0) (hide yes) (show_name no) (do_not_autoplace no) (effects (font (size 1.27 1.27))))
  (property "Mouser" "810-CGA3E2X7R1H104MA" (at 166.37 73.152 0) (hide yes) (show_name no) (do_not_autoplace no) (effects (font (size 1.27 1.27))))
  (property "Manufacturer" "TDK" (at 166.37 71.12 0) (hide yes) (show_name no) (do_not_autoplace no) (effects (font (size 1.27 1.27))))
  (property "Product" "CGA3E2X7R1H104M080AA" (at 166.37 73.66 0) (hide yes) (show_name no) (do_not_autoplace no) (effects (font (size 1.27 1.27))))
  (property "Rating" "50V" (at 166.37 78.74 0) (hide yes) (show_name no) (do_not_autoplace no) (effects (font (size 1.27 1.27))))
  (property "Id" "Capacitor:${SYMBOL_NAME}" (at 166.37 71.12 0) (hide yes) (show_name no) (do_not_autoplace no) (effects (font (size 1.27 1.27))))
  (pin "1")
  (pin "2")))
